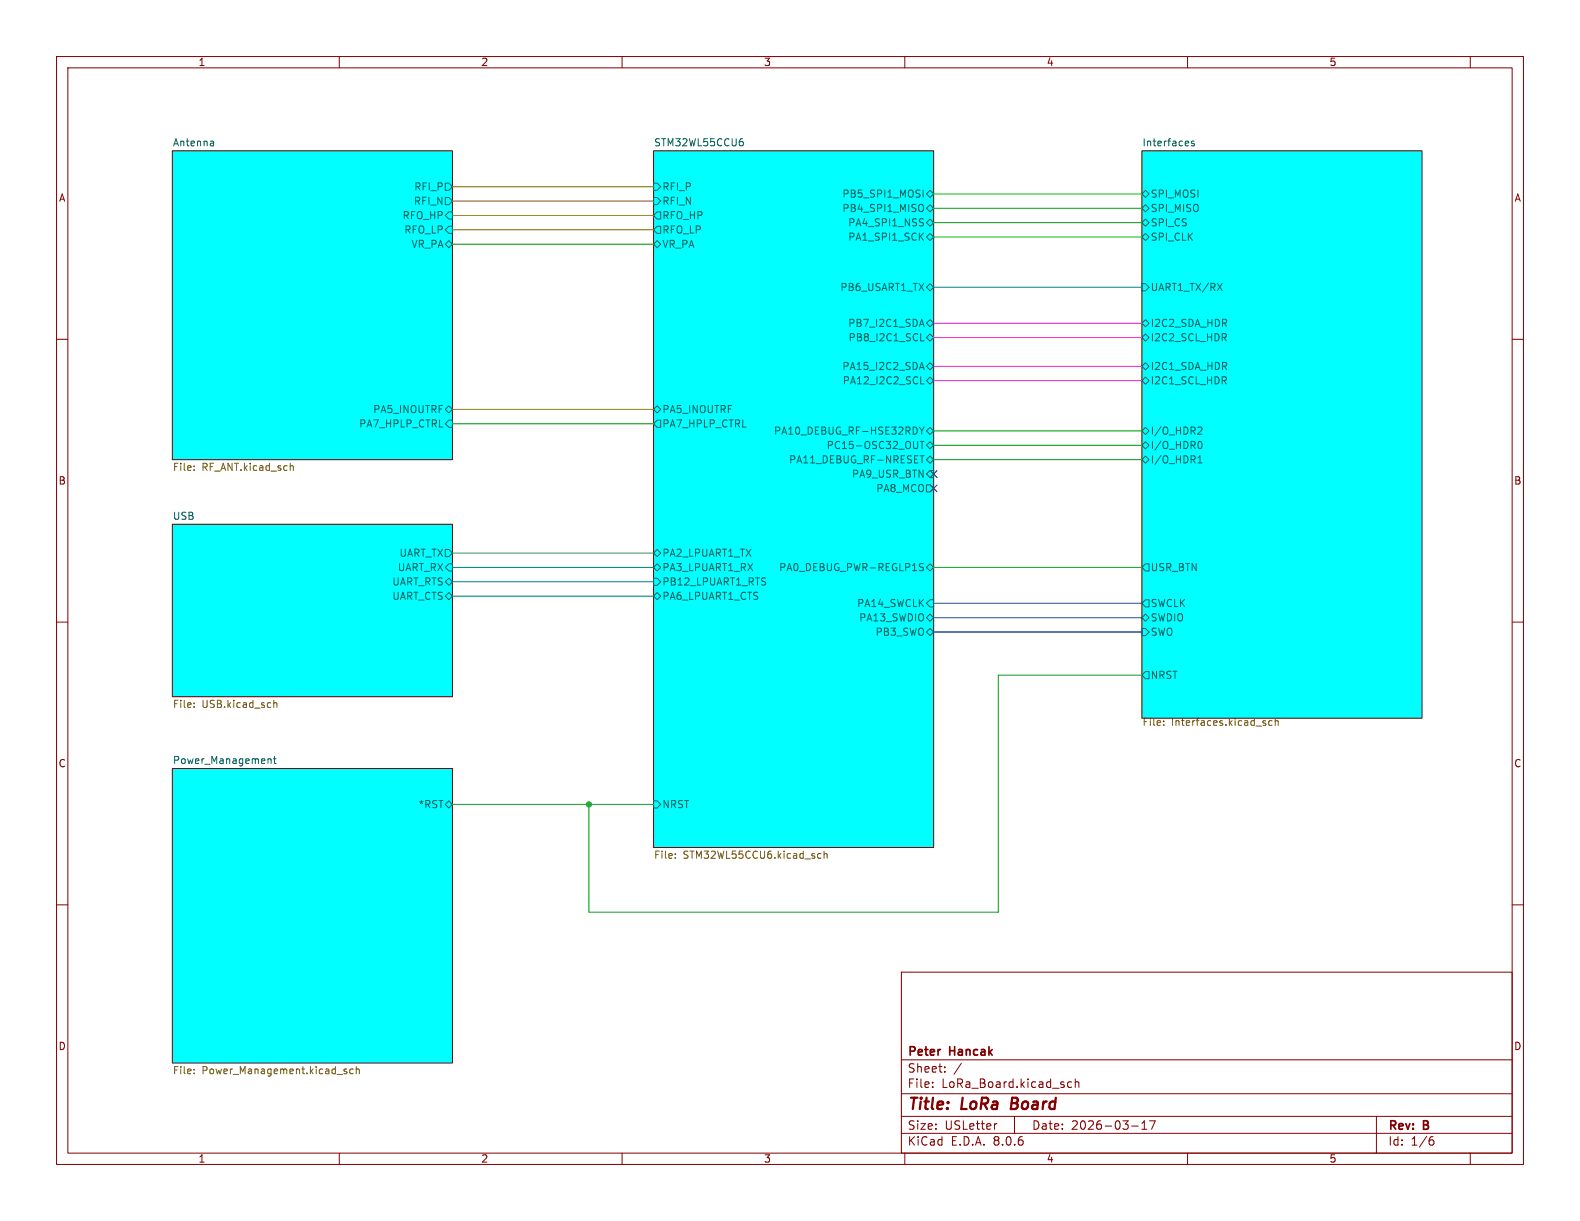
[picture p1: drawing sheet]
<svg xmlns="http://www.w3.org/2000/svg" width="279mm" height="216mm" viewBox="0 0 279 216" stroke-linecap="round" stroke-linejoin="round" font-family="sans-serif">
<g fill="none" stroke="#840000" stroke-width=".18">
<path d="M10 10h259.4v195.9h-259.4zM12 12h255.4v191.9h-255.4zM60 10v2M110 10v2M160 10v2M210 10v2M260 10v2M30.5 26.7h49.5v54.6h-49.5zM115.6 26.7h49.5v123.2h-49.5zM201.9 26.7h49.6v100.3h-49.6zM10 60h2M267.4 60h2"/>
<path d="M30.5 92.7h49.5v30.5h-49.5zM10 110h2M267.4 110h2M30.5 135.9h49.5v52.1h-49.5zM10 160h2M267.4 160h2M159.4 171.9h108v32h-108zM159.4 197.4h108M159.4 193.4h108M159.4 187.4h108M164.9 192.1v.2M164.9 191.4v.1"/>
<path d="M167.1 189.4v.2M167.1 188.7v.1M170 188l-1.3 1.9M176.3 198.7l-.3 .1M179.4 197.4v3M189.5 191.4l-.4-.1-.3 .3v.4l.1 .2h.6M190.1 191.4l.3-.1 .3 .1 .1 .9M190.1 190.8v1.5M200.1 199.1h1.2M201.9 199.7h.9M201.9 198.6l.5-.4v1.5M203.3 198.2h1l-.7 1.5"/>
<path d="M243.4 197.4v6.5M60 203.9v2M110 203.9v2M159.4 200.4h108M160 203.9v2M210 203.9v2M253 201.6h.3l.3 .2-.1 .5-.5 .2M253.4 201l-.4 .1M260 203.9v2"/>
</g>
<path d="M179 194.1l-.3 2h.8" fill="none" stroke="#840000" stroke-width=".4"/>
<g fill="#0ff" stroke="#0ff" stroke-width=".18">
<path d="M115.6 26.7h49.5v123.2h-49.5z"/>
<path d="M30.5 135.9h49.5v52.1h-49.5z"/>
<path d="M201.9 26.7h49.6v100.3h-49.6z"/>
<path d="M30.5 92.7h49.5v30.5h-49.5z"/>
<path d="M30.5 26.7h49.5v54.6h-49.5z"/>
</g>
<g fill="none" stroke="#006464" stroke-width=".18">
<path d="M37.6 24.9l.2 .2v.7M37.8 25.7l-.4 .1M37.8 25.3h-.4M78.7 32.4h.7l.6 .6-.6 .7h-.7zM78.7 34.9h.7l.6 .7-.6 .6h-.7zM79.4 37.5h.6v1.2h-.6l-.7-.6zM115.6 34.9h.6l.6 .7-.6 .6h-.6zM115.6 32.4h.6l.6 .6-.6 .7h-.6zM116.2 37.5h.6v1.2h-.6l-.6-.6zM131.1 24.5h.2M131.2 25l.3 .3v.3l-.3 .2M163 36.1l.1 .1a.81 .81 0 0 1-.1 1.2"/>
<path d="M163.1 38.7h.2M163.2 39.4l.1 .2-.1 .3M163.2 33.6v1.3M163.8 39.4l.7-.7 .6 .7-.6 .6zM163.8 36.8l.7-.6 .6 .6-.6 .7zM163.8 34.3l.7-.6 .6 .6-.6 .6zM201.9 34.3l.7-.6 .6 .6-.6 .6zM201.9 39.4l.7-.7 .6 .7-.6 .6zM201.9 36.8l.7-.6 .6 .6-.6 .7zM211.2 25l-.3-.1-.2 .2v.2l.5 .1v.3h-.5M78.7 43.2l.7-.7 .6 .7-.6 .6zM79.4 40h.6v1.3h-.6l-.7-.7z"/>
<path d="M115.6 43.2l.6-.7 .6 .7-.6 .6zM116.2 40h.6v1.3h-.6l-.6-.7zM162.7 57.4h.6M162.8 41.8l.5 .7M163 56.5l.4 1.2M163.3 41.2l-.7 .7M163.8 41.9l.7-.6 .6 .6-.6 .6zM163.8 50.8l.7-.6 .6 .6-.6 .6zM163.8 59.7l.7-.6 .6 .6-.6 .6zM163.8 57.2l.7-.7 .6 .7-.6 .6zM201.9 41.9l.7-.6 .6 .6-.6 .6zM201.9 50.2h.7l.6 .6-.6 .6h-.7z"/>
<path d="M201.9 57.2l.7-.7 .6 .7-.6 .6zM201.9 59.7l.7-.6 .6 .6-.6 .6zM215.3 50.1l.8 1.3M216.1 50.1l-.8 1.3M78.7 72.4l.7-.6 .6 .6-.6 .6zM79.4 74.3h.6v1.3h-.6l-.7-.7zM115.6 72.4l.6-.6 .6 .6-.6 .6zM116.2 74.3h.6v1.3h-.6l-.6-.7zM162.3 78v1.1l-.2 .2M162.6 75.5l.4 .7M162.7 65h.6M162.7 78h.7"/>
<path d="M162.8 67.9h.6M162.8 60.3h.6M163 64.1l.4 1.2M163 76.2v.6M163.1 78v1.3M163.4 75.5l-.4 .7M163.8 64.8l.7-.7 .6 .7-.6 .6zM163.8 67.3l.7-.6 .6 .6-.6 .6zM163.8 76.2l.7-.6 .6 .6-.6 .6zM164.5 78.1l.6 .6-.6 .7-.7-.7zM201.9 64.8l.7-.7 .6 .7-.6 .6zM201.9 67.3l.7-.6 .6 .6-.6 .6z"/>
<path d="M201.9 76.2l.7-.6 .6 .6-.6 .6zM202.6 78.1l.6 .6-.6 .7-.7-.7zM212 78.1l.1-.1a.68 .68 0 0 1 .5 .7 .68 .68 0 0 1-.5 .6h-.1M212 75.5l.4 .1 .2 .3-.8 .9h.8M78.7 97.2h.7l.6 .6-.6 .6h-.7zM116.2 97.2l.6 .6-.6 .6-.6-.6zM162.7 80.6h.7M163.1 80.6v1.3M163.3 99.7l-.5-.1-.2 .2M163.8 85.7h.7l.6 .7-.6 .6h-.7zM164.5 80.6l.6 .7-.6 .6-.7-.6zM164.5 83.2h.6v1.3h-.6l-.7-.7z"/>
<path d="M201.9 81.3l.7-.7 .6 .7-.6 .6zM202.6 99.7h.6v1.3h-.6l-.7-.7zM211.8 81.9h.8M211.8 81l.4-.4v1.3M78.7 100.3l.7-.6h.6v1.3h-.6zM78.7 102.9l.7-.7 .6 .7-.6 .6zM78.7 105.4l.7-.6 .6 .6-.6 .6zM115.6 105.4l.6-.6 .6 .6-.6 .6zM115.6 100.3l.6-.6 .6 .6-.6 .7zM115.6 102.2h.6l.6 .7-.6 .6h-.6zM135.2 102.2h.2M135.3 103v.3"/>
<path d="M162.6 100.1l.6 .3 .1 .3-.2 .2-.5-.1M163.8 100.3l.7-.6 .6 .6-.6 .7zM163.8 109.2l.7-.6 .6 .6-.6 .7zM163.8 111.8l.7-.7 .6 .7-.6 .6zM164.5 106h.6v1.3h-.6l-.7-.6zM201.9 109.2l.7-.6 .6 .6-.6 .7zM201.9 111.1h.7l.6 .7-.6 .6h-.7zM202.6 106h.6v1.3h-.6l-.7-.6zM202.6 118.7h.6v1.3h-.6l-.7-.6zM47.4 134.2v.8M47.4 134.3l.2-.1h.3v.8M48.4 134.2h.4"/>
<path d="M48.5 133.7v1.1l.3 .2M78.7 142.2l.7-.6 .6 .6-.6 .7zM115.6 141.6h.6l.6 .6-.6 .7h-.6z"/>
</g>
<g fill="none" stroke="#725600" stroke-width=".18">
<path d="M34.3 82.4v.1M34.3 83.1v.1M51.4 82.4h.4l.1 .8M34.3 124.3v.1M34.3 125v.1M48.4 123.8v1.3M48.4 124.4l.2-.1h.3l.1 .8M205.8 128.2v.1M205.8 127.5v.1M223.7 127.8l.2 .2-.2 .3M223.7 127.4l.1 .1M225 127.5l-.4-.1-.3 .3 .2 .5h.5"/>
<path d="M225.5 127.5l.2-.1 .3 .1v.8M225.5 127v1.3M119.4 151.6v.2M119.4 151v.1M144.7 151.7h.5M144.7 151h.5M145.7 151l.2-.1 .3 .1 .1 .8M145.7 150.5v1.3M34.3 189.7v.2M34.3 189.1v.1M60.9 189.4l.4 .1 .1 .2-.2 .2-.4-.1M60.9 189.1h.4"/>
<path d="M62.5 189.1l-.4-.1-.3 .3 .2 .5h.5M63 189.1l.2-.1 .3 .1v.8M63 188.6v1.3"/>
</g>
<path d="M80 33h35.6M80 38.1h35.6M80 35.6h35.6M80 40.6h35.6M80 72.4h35.6" fill="none" stroke="#848400" stroke-width=".18"/>
<path d="M80 43.2h35.6M80 74.9h35.6M165.1 78.7h36.8M165.1 76.2h36.8M165.1 81.3h36.8M165.1 100.3h36.8M201.9 119.4h-25.4v41.9h-72.4v-19.1M80 142.2h35.6" fill="none" stroke="#009600" stroke-width=".18"/>
<path d="M165.1 50.8h36.8M80 97.8h35.6M80 105.4h35.6M80 100.3h35.6M80 102.9h35.6" fill="none" stroke="#008484" stroke-width=".18"/>
<path d="M165.1 106.7h36.8M165.1 109.2h36.8M165.1 111.8h36.8" fill="none" stroke="#00f" stroke-width=".18"/>
<path d="M165.1 59.7h36.8M165.1 57.2h36.8M165.1 67.3h36.8M165.1 64.8h36.8" fill="none" stroke="#f0f" stroke-width=".18"/>
<path d="M165.1 34.3h36.8M165.1 36.8h36.8M165.1 39.4h36.8M165.1 41.9h36.8" fill="none" stroke="#00c200" stroke-width=".18"/>
<path d="M164.5 85.8l1.2 1.2M164.5 83.2l1.2 1.2M165.7 85.8l-1.2 1.2M165.7 83.2l-1.2 1.2" fill="none" stroke="#000084" stroke-width=".18"/>
<circle cx="104.1" cy="142.2" r=".46" fill="#009600" stroke="#009600" stroke-width=".18"/>
<g font-size="2.8" fill="#840000">
<text x="160.4" y="196.8">Title:</text>
<text x="170.1" y="196.8">LoRa</text>
<text x="179.6" y="196.8">Board</text>
</g>
<g font-size="2.1" fill="#840000">
<text x="160.4" y="189.9">Sheet:</text>
<text x="160.4" y="187.1">Peter</text>
<text x="168" y="187.1">Hancak</text>
<text x="160.4" y="192.6">File:</text>
<text x="166.5" y="192.6">LoRa_Board.kicad_sch</text>
<text x="160.4" y="202.8">KiCad</text>
<text x="160.4" y="200">Size:</text>
<text x="167.1" y="200">USLetter</text>
<text x="168.1" y="202.8">E.D.A.</text>
<text x="175.7" y="202.8">8.0.6</text>
<text x="182.4" y="200">Date:</text>
<text x="189.4" y="200">2026-03-17</text>
<text x="245.4" y="200.2">Rev:</text>
<text x="245.4" y="202.8">Id:</text>
<text x="249.5" y="202.8">1/6</text>
<text x="251.8" y="200.2">B</text>
</g>
<g font-size="1.8" fill="#840000">
<text x="35" y="11.9">1</text>
<text x="85" y="11.9">2</text>
<text x="135" y="11.9">3</text>
<text x="185" y="11.9">4</text>
<text x="235" y="11.9">5</text>
<text x="10.3" y="35.9">A</text>
<text x="267.7" y="35.9">A</text>
<text x="10.3" y="85.9">B</text>
<text x="267.7" y="85.9">B</text>
<text x="10.3" y="135.9">C</text>
<text x="267.7" y="135.9">C</text>
<text x="10.3" y="185.9">D</text>
<text x="267.7" y="185.9">D</text>
<text x="35" y="205.8">1</text>
<text x="85" y="205.8">2</text>
<text x="135" y="205.8">3</text>
<text x="185" y="205.8">4</text>
<text x="235" y="205.8">5</text>
</g>
<g font-size="1.8" fill="#006464">
<text x="30.5" y="26">Antenna</text>
<text x="115.6" y="26">STM32WL55CCU6</text>
<text x="201.9" y="26">Interfaces</text>
<text x="73.1" y="33.9">RFI_P</text>
<text x="117" y="33.9">RFI_P</text>
<text x="148.9" y="35.2">PB5_SPI1_MOSI</text>
<text x="203.4" y="35.2">SPI_MOSI</text>
<text x="71.1" y="39">RFO_HP</text>
<text x="71.4" y="41.5">RFO_LP</text>
<text x="73.1" y="36.4">RFI_N</text>
<text x="117" y="36.4">RFI_N</text>
<text x="117" y="41.5">RFO_LP</text>
<text x="117" y="39">RFO_HP</text>
<text x="148.9" y="37.7">PB4_SPI1_MISO</text>
<text x="149.9" y="40.2">PA4_SPI1_NSS</text>
<text x="203.4" y="40.2">SPI_CS</text>
<text x="203.4" y="37.7">SPI_MISO</text>
<text x="72.7" y="44">VR_PA</text>
<text x="117" y="44">VR_PA</text>
<text x="149.9" y="42.8">PA1_SPI1_SCK</text>
<text x="203.4" y="42.8">SPI_CLK</text>
<text x="148.5" y="51.7">PB6_USART1_TX</text>
<text x="203.4" y="51.7">UART1_TX/RX</text>
<text x="149.9" y="58">PB7_I2C1_SDA</text>
<text x="203.4" y="58">I2C2_SDA_HDR</text>
<text x="148.9" y="65.6">PA15_I2C2_SDA</text>
<text x="150" y="60.6">PB8_I2C1_SCL</text>
<text x="203.4" y="65.6">I2C1_SDA_HDR</text>
<text x="203.4" y="60.6">I2C2_SCL_HDR</text>
<text x="148.9" y="68.2">PA12_I2C2_SCL</text>
<text x="203.4" y="68.2">I2C1_SCL_HDR</text>
<text x="63.4" y="75.8">PA7_HPLP_CTRL</text>
<text x="65.9" y="73.3">PA5_INOUTRF</text>
<text x="117" y="75.8">PA7_HPLP_CTRL</text>
<text x="117" y="73.3">PA5_INOUTRF</text>
<text x="136.8" y="77.1">PA10_DEBUG_RF-HSE32RDY</text>
<text x="203.4" y="77.1">I/O_HDR2</text>
<text x="139.4" y="82.1">PA11_DEBUG_RF-NRESET</text>
<text x="146.1" y="79.6">PC15-OSC32_OUT</text>
<text x="203.4" y="79.6">I/O_HDR0</text>
<text x="203.4" y="82.1">I/O_HDR1</text>
<text x="150.6" y="84.7">PA9_USR_BTN</text>
<text x="154.8" y="87.2">PA8_MCO</text>
<text x="30.5" y="92">USB</text>
<text x="70.2" y="101.2">UART_RX</text>
<text x="70.5" y="98.7">UART_TX</text>
<text x="117" y="98.7">PA2_LPUART1_TX</text>
<text x="117" y="101.2">PA3_LPUART1_RX</text>
<text x="137.7" y="101.2">PA0_DEBUG_PWR-REGLP1S</text>
<text x="203.4" y="101.2">USR_BTN</text>
<text x="69.3" y="103.7">UART_RTS</text>
<text x="69.3" y="106.3">UART_CTS</text>
<text x="117" y="106.3">PA6_LPUART1_CTS</text>
<text x="117" y="103.7">PB12_LPUART1_RTS</text>
<text x="151.5" y="107.5">PA14_SWCLK</text>
<text x="203.4" y="107.5">SWCLK</text>
<text x="151.8" y="110.1">PA13_SWDIO</text>
<text x="154.7" y="112.6">PB3_SWO</text>
<text x="203.4" y="110.1">SWDIO</text>
<text x="203.4" y="112.6">SWO</text>
<text x="203.4" y="120.2">NRST</text>
<text x="30.5" y="135.2">Power_Management</text>
<text x="73.9" y="143.1">*RST</text>
<text x="117" y="143.1">NRST</text>
</g>
<g font-size="1.8" fill="#725600">
<text x="30.5" y="83.6">File:</text>
<text x="35.7" y="83.6">RF_ANT.kicad_sch</text>
<text x="30.5" y="125.5">File:</text>
<text x="35.7" y="125.5">USB.kicad_sch</text>
<text x="201.9" y="128.7">File:</text>
<text x="207.2" y="128.7">Interfaces.kicad_sch</text>
<text x="115.6" y="152.2">File:</text>
<text x="120.8" y="152.2">STM32WL55CCU6.kicad_sch</text>
<text x="30.5" y="190.3">File:</text>
<text x="35.7" y="190.3">Power_Management.kicad_sch</text>
</g>
</svg>
